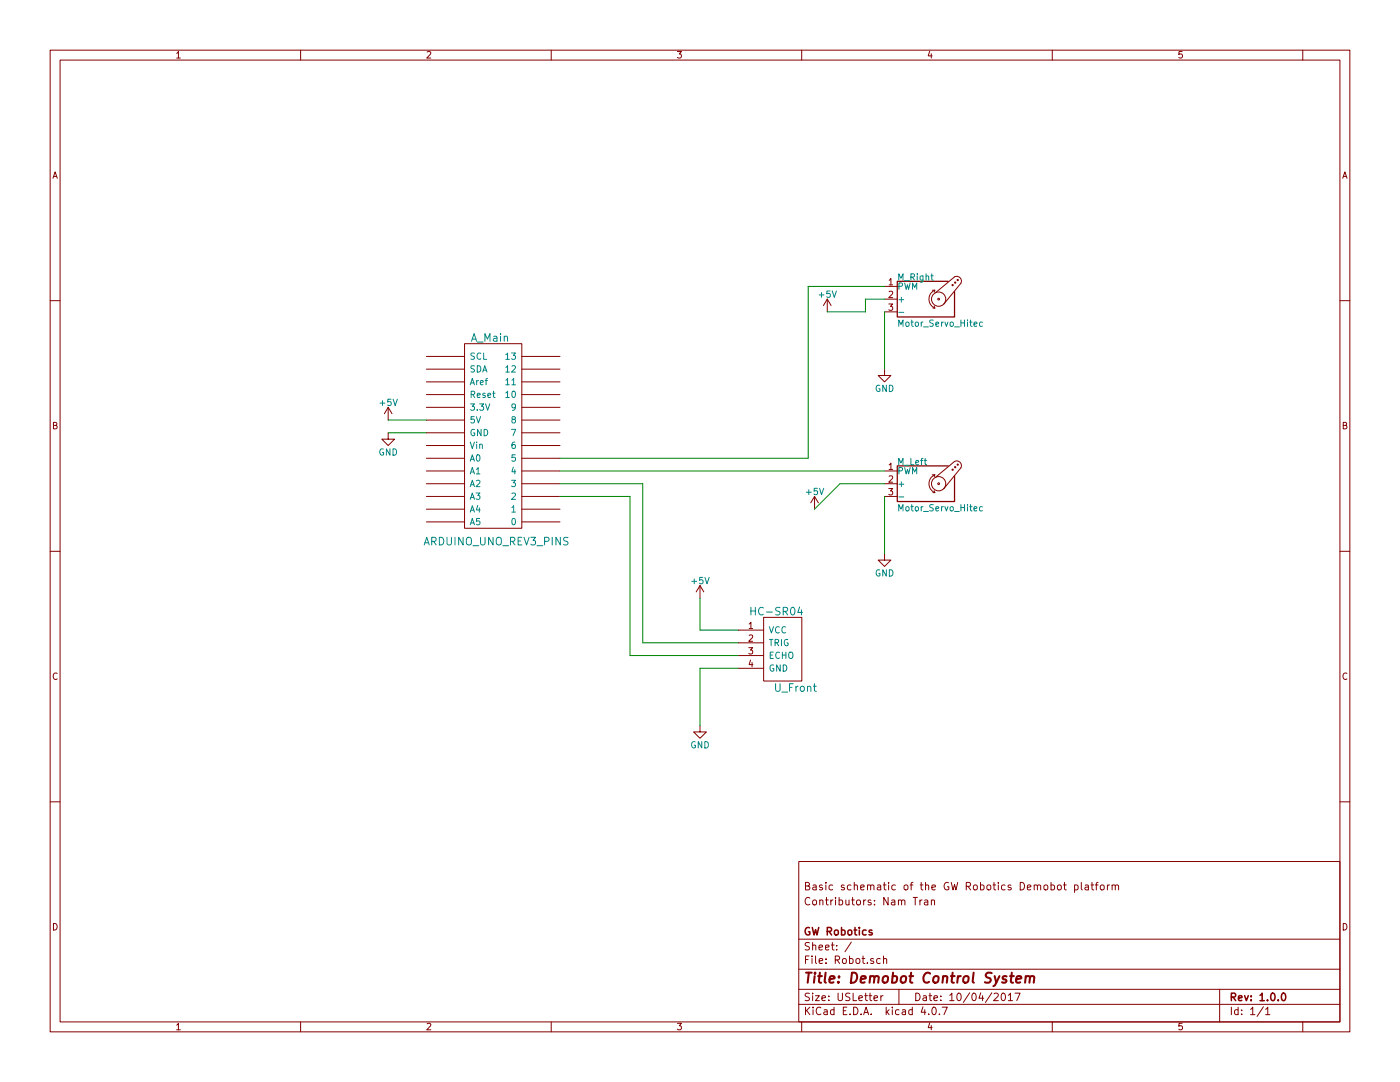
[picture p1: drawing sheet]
EESchema Schematic File Version 2
LIBS:arduino_uno
LIBS:power
LIBS:device
LIBS:switches
LIBS:relays
LIBS:motors
LIBS:transistors
LIBS:conn
LIBS:linear
LIBS:regul
LIBS:74xx
LIBS:cmos4000
LIBS:adc-dac
LIBS:memory
LIBS:xilinx
LIBS:microcontrollers
LIBS:dsp
LIBS:microchip
LIBS:analog_switches
LIBS:motorola
LIBS:texas
LIBS:intel
LIBS:audio
LIBS:interface
LIBS:digital-audio
LIBS:philips
LIBS:display
LIBS:cypress
LIBS:siliconi
LIBS:opto
LIBS:atmel
LIBS:contrib
LIBS:gwrobo
LIBS:valves
LIBS:Robot-cache
EELAYER 25 0
EELAYER END
$Descr USLetter 11000 8500
encoding utf-8
Sheet 1 1
Title "Demobot Control System"
Date "10/04/2017"
Rev "1.0.0"
Comp "GW Robotics"
Comment1 ""
Comment2 "Contributors: Nam Tran"
Comment3 "Basic schematic of the GW Robotics Demobot platform"
Comment4 ""
$EndDescr
$Comp
L Motor_Servo_Hitec M_Left
U 1 1
P 7250 3800
F 0 "M_Left" H 7050 3975 50  0000 L CNN
F 1 "Motor_Servo_Hitec" H 7050 3640 50  0000 L TNN
F 2 "" H 7250 3610 50  0001 C CNN
F 3 "" H 7250 3610 50  0001 C CNN
	1    7250 3800
	1    0    0    -1  
$EndComp
$Comp
L Motor_Servo_Hitec M_Right
U 1 1
P 7250 2350
F 0 "M_Right" H 7050 2525 50  0000 L CNN
F 1 "Motor_Servo_Hitec" H 7050 2190 50  0000 L TNN
F 2 "" H 7250 2160 50  0001 C CNN
F 3 "" H 7250 2160 50  0001 C CNN
	1    7250 2350
	1    0    0    -1  
$EndComp
$Comp
L +5V #PWR?
U 1 1
P 3050 3300
F 0 "#PWR?" H 3050 3150 50  0001 C CNN
F 1 "+5V" H 3050 3440 50  0000 C CNN
F 2 "" H 3050 3300 50  0001 C CNN
F 3 "" H 3050 3300 50  0001 C CNN
	1    3050 3300
	1    0    0    -1  
$EndComp
$Comp
L GND #PWR?
U 1 1
P 3050 3400
F 0 "#PWR?" H 3050 3150 50  0001 C CNN
F 1 "GND" H 3050 3250 50  0000 C CNN
F 2 "" H 3050 3400 50  0001 C CNN
F 3 "" H 3050 3400 50  0001 C CNN
	1    3050 3400
	1    0    0    -1  
$EndComp
$Comp
L HC-SR04 U_Front
U 1 1
P 6000 5100
F 0 "U_Front" H 5750 4800 60  0000 C CNN
F 1 "HC-SR04" H 5900 5400 60  0000 C CNN
F 2 "" H 6000 5100 60  0000 C CNN
F 3 "" H 6000 5100 60  0000 C CNN
	1    6000 5100
	-1   0    0    -1  
$EndComp
$Comp
L ARDUINO_UNO_REV3_PINS A_Main
U 1 1
P 3850 3400
F 0 "A_Main" H 3850 4150 60  0000 C CNN
F 1 "ARDUINO_UNO_REV3_PINS" H 3900 2550 60  0000 C CNN
F 2 "" H 3850 3400 60  0001 C CNN
F 3 "" H 3850 3400 60  0001 C CNN
	1    3850 3400
	1    0    0    -1  
$EndComp
$Comp
L +5V #PWR?
U 1 1
P 6500 2450
F 0 "#PWR?" H 6500 2300 50  0001 C CNN
F 1 "+5V" H 6500 2590 50  0000 C CNN
F 2 "" H 6500 2450 50  0001 C CNN
F 3 "" H 6500 2450 50  0001 C CNN
	1    6500 2450
	1    0    0    -1  
$EndComp
$Comp
L +5V #PWR?
U 1 1
P 5500 4700
F 0 "#PWR?" H 5500 4550 50  0001 C CNN
F 1 "+5V" H 5500 4840 50  0000 C CNN
F 2 "" H 5500 4700 50  0001 C CNN
F 3 "" H 5500 4700 50  0001 C CNN
	1    5500 4700
	1    0    0    -1  
$EndComp
$Comp
L +5V #PWR?
U 1 1
P 6400 4000
F 0 "#PWR?" H 6400 3850 50  0001 C CNN
F 1 "+5V" H 6400 4140 50  0000 C CNN
F 2 "" H 6400 4000 50  0001 C CNN
F 3 "" H 6400 4000 50  0001 C CNN
	1    6400 4000
	1    0    0    -1  
$EndComp
$Comp
L GND #PWR?
U 1 1
P 6950 4350
F 0 "#PWR?" H 6950 4100 50  0001 C CNN
F 1 "GND" H 6950 4200 50  0000 C CNN
F 2 "" H 6950 4350 50  0001 C CNN
F 3 "" H 6950 4350 50  0001 C CNN
	1    6950 4350
	1    0    0    -1  
$EndComp
$Comp
L GND #PWR?
U 1 1
P 6950 2900
F 0 "#PWR?" H 6950 2650 50  0001 C CNN
F 1 "GND" H 6950 2750 50  0000 C CNN
F 2 "" H 6950 2900 50  0001 C CNN
F 3 "" H 6950 2900 50  0001 C CNN
	1    6950 2900
	1    0    0    -1  
$EndComp
$Comp
L GND #PWR?
U 1 1
P 5500 5700
F 0 "#PWR?" H 5500 5450 50  0001 C CNN
F 1 "GND" H 5500 5550 50  0000 C CNN
F 2 "" H 5500 5700 50  0001 C CNN
F 3 "" H 5500 5700 50  0001 C CNN
	1    5500 5700
	1    0    0    -1  
$EndComp
Wire Wire Line
	3050 3400 3350 3400
Wire Wire Line
	3350 3300 3050 3300
Wire Wire Line
	5800 5050 5050 5050
Wire Wire Line
	5050 5050 5050 3800
Wire Wire Line
	5050 3800 4400 3800
Wire Wire Line
	5800 5150 4950 5150
Wire Wire Line
	4950 5150 4950 3900
Wire Wire Line
	4950 3900 4400 3900
Wire Wire Line
	6950 3700 4400 3700
Wire Wire Line
	6950 2250 6350 2250
Wire Wire Line
	6350 2250 6350 3600
Wire Wire Line
	6350 3600 4400 3600
Wire Wire Line
	6600 3800 6950 3800
Wire Wire Line
	6600 3800 6400 4000
Wire Wire Line
	6950 3900 6950 4350
Wire Wire Line
	6950 2350 6800 2350
Wire Wire Line
	6800 2350 6800 2450
Wire Wire Line
	6800 2450 6500 2450
Wire Wire Line
	6950 2450 6950 2900
Wire Wire Line
	5800 4950 5500 4950
Wire Wire Line
	5500 4950 5500 4700
Wire Wire Line
	5800 5250 5500 5250
Wire Wire Line
	5500 5250 5500 5700
$EndSCHEMATC
